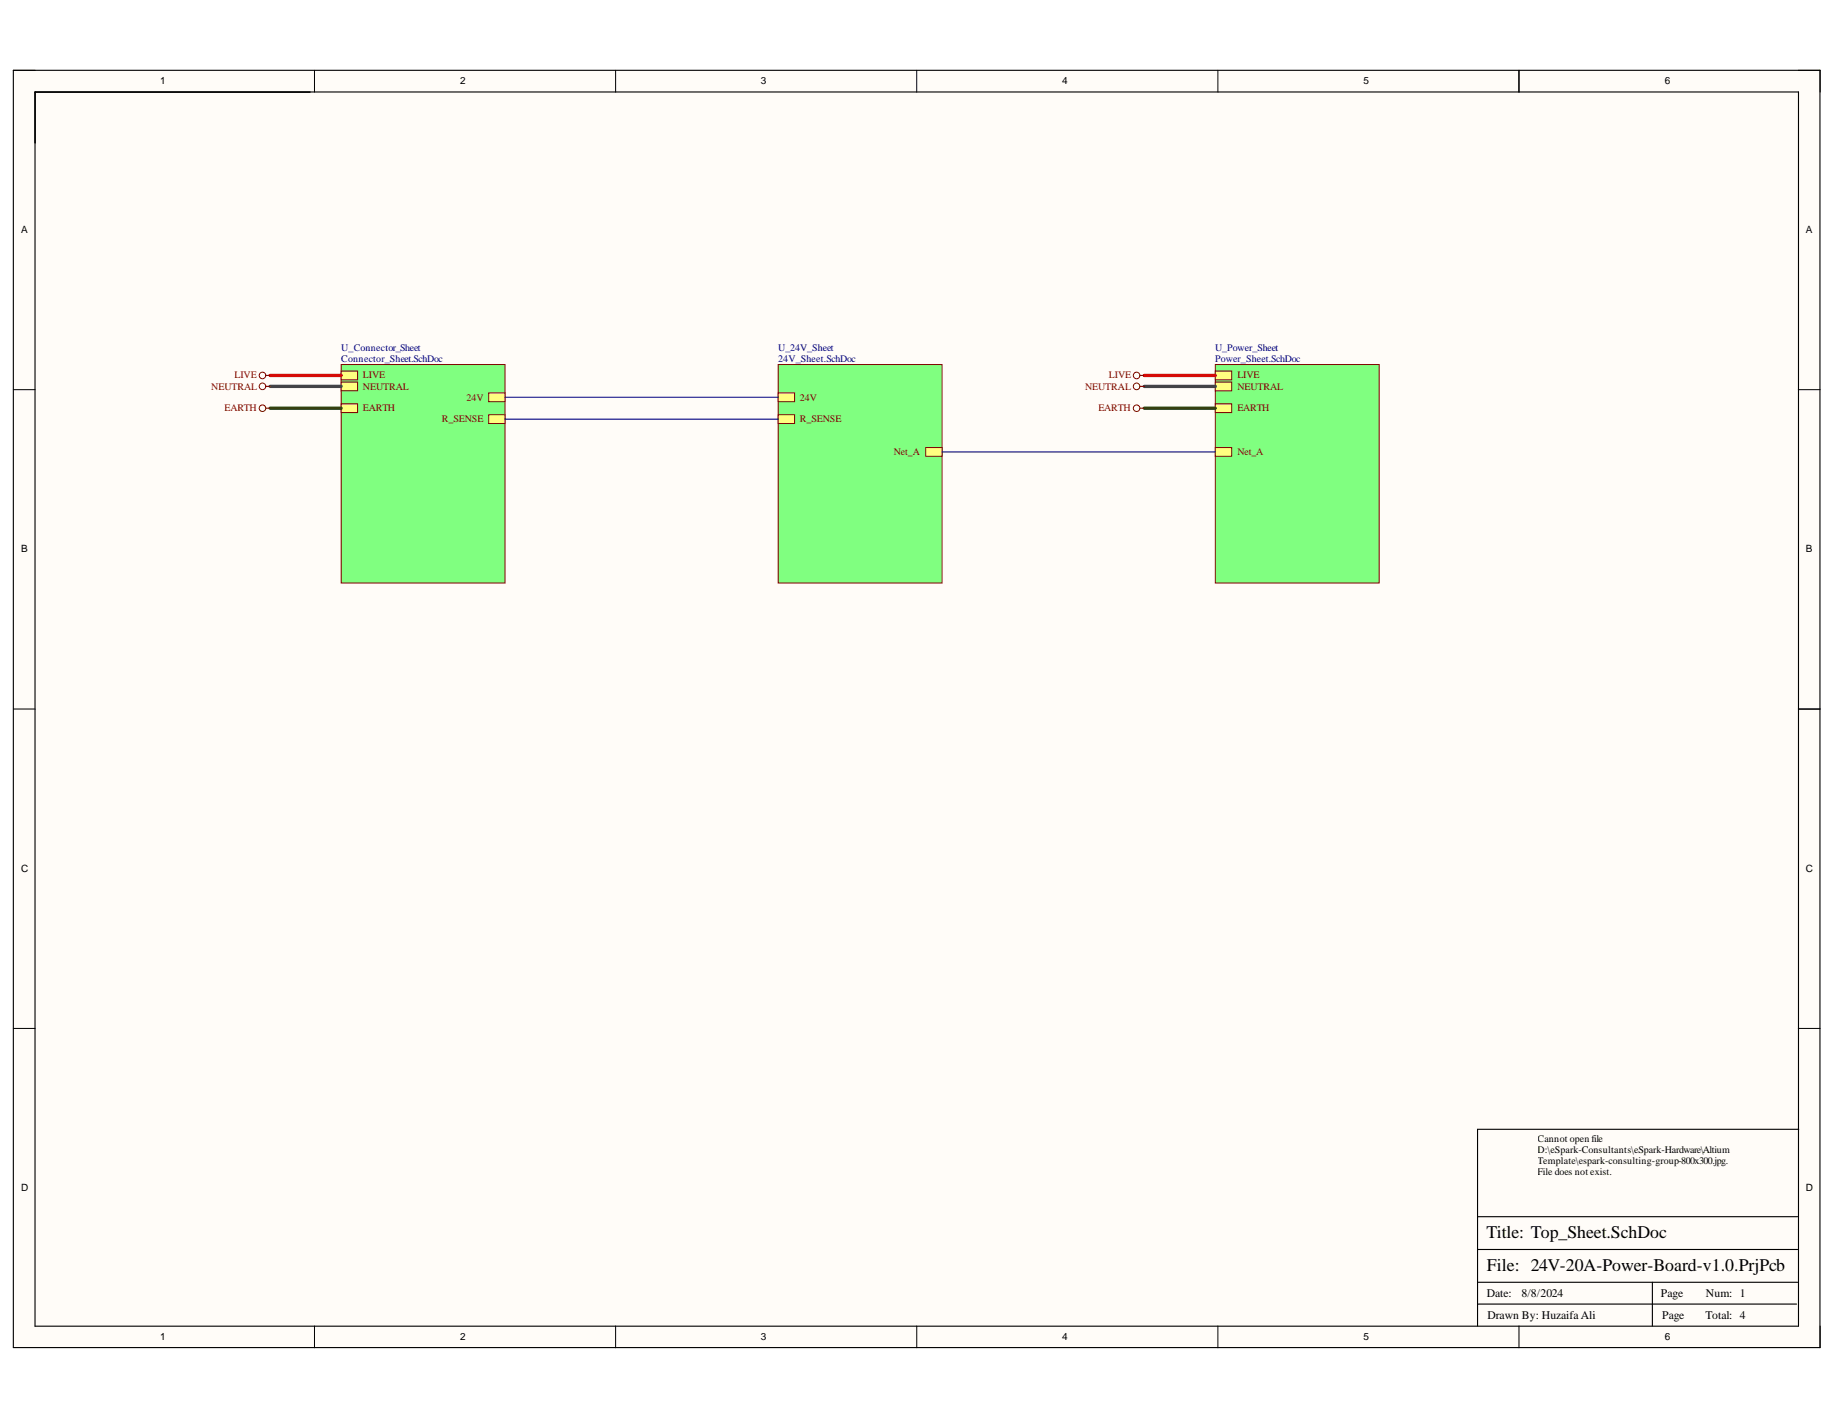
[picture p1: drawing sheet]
<svg xmlns="http://www.w3.org/2000/svg" width="279mm" height="216mm" viewBox="0 0 279 216" stroke-linecap="round" stroke-linejoin="round" font-family="sans-serif">
<g fill="#fffcf8">
<path d="M2 10.7h275v194.4h-275z" fill-rule="evenodd"/>
<path d="M5.4 14h268.3v187.7h-268.3z" fill-rule="evenodd"/>
</g>
<g fill="none" stroke="#000" stroke-width=".15">
<path d="M2 10.7h3.4M47.9 10.7v3.3M93.7 10.7v3.3M139.5 10.7v3.3M185.3 10.7v3.3M231.2 10.7v3.3M273.7 10.7h3.3v3.3M2 59.3h3.4M273.7 59.3h3.3M2 107.9h3.4M273.7 107.9h3.3M2 156.5h3.4"/>
<path d="M273.7 156.5h3.3M47.9 201.7v3.4M93.7 201.7v3.4M139.5 201.7v3.4M185.3 201.7v3.4M231.2 201.7v3.4M277 201.7v3.4"/>
</g>
<path d="M2 10.7h275v194.3h-275zM5.3 14h268.4v187.8h-268.4zM231.2 10.7v3.3M273.7 107.9h3.3M273.7 171.8h-48.8v29.9M224.9 198.4h48.5M224.9 195.1h48.7M224.9 190.1h48.7M224.9 185.1h48.7M251.5 195.1v6.6" fill="none" stroke="#000" stroke-width=".17"/>
<path d="M118.4 55.5h25v33.2h-25z" fill-rule="evenodd" fill="#80ff80"/>
<path d="M118.4 55.5h25v33.2h-25z" fill="none" stroke="#800000" stroke-width=".15"/>
<path d="M118.4 59.8h2.5v1.3h-2.5z" fill-rule="evenodd" fill="#ffff80"/>
<path d="M118.4 59.8h2.5v1.3h-2.5z" fill="none" stroke="#800000" stroke-width=".15"/>
<path d="M118.4 63.1h2.5v1.3h-2.5z" fill-rule="evenodd" fill="#ffff80"/>
<path d="M118.4 63.1h2.5v1.3h-2.5z" fill="none" stroke="#800000" stroke-width=".15"/>
<path d="M140.9 68.1h2.5v1.3h-2.5z" fill-rule="evenodd" fill="#ffff80"/>
<path d="M140.9 68.1h2.5v1.3h-2.5z" fill="none" stroke="#800000" stroke-width=".15"/>
<path d="M51.9 55.5h25v33.2h-25z" fill-rule="evenodd" fill="#80ff80"/>
<path d="M51.9 55.5h25v33.2h-25z" fill="none" stroke="#800000" stroke-width=".15"/>
<path d="M51.9 56.5h2.5v1.3h-2.5z" fill-rule="evenodd" fill="#ffff80"/>
<path d="M51.9 56.5h2.5v1.3h-2.5z" fill="none" stroke="#800000" stroke-width=".15"/>
<path d="M51.9 61.4h2.5v1.4h-2.5z" fill-rule="evenodd" fill="#ffff80"/>
<path d="M51.9 61.4h2.5v1.4h-2.5z" fill="none" stroke="#800000" stroke-width=".15"/>
<path d="M51.9 58.1h2.5v1.4h-2.5z" fill-rule="evenodd" fill="#ffff80"/>
<path d="M51.9 58.1h2.5v1.4h-2.5z" fill="none" stroke="#800000" stroke-width=".15"/>
<path d="M74.4 59.8h2.5v1.3h-2.5z" fill-rule="evenodd" fill="#ffff80"/>
<path d="M74.4 59.8h2.5v1.3h-2.5z" fill="none" stroke="#800000" stroke-width=".15"/>
<path d="M74.4 63.1h2.5v1.3h-2.5z" fill-rule="evenodd" fill="#ffff80"/>
<path d="M74.4 63.1h2.5v1.3h-2.5z" fill="none" stroke="#800000" stroke-width=".15"/>
<path d="M184.9 55.5h25v33.2h-25z" fill-rule="evenodd" fill="#80ff80"/>
<path d="M184.9 55.5h25v33.2h-25z" fill="none" stroke="#800000" stroke-width=".15"/>
<path d="M184.9 56.5h2.5v1.3h-2.5z" fill-rule="evenodd" fill="#ffff80"/>
<path d="M184.9 56.5h2.5v1.3h-2.5z" fill="none" stroke="#800000" stroke-width=".15"/>
<path d="M184.9 61.4h2.5v1.4h-2.5z" fill-rule="evenodd" fill="#ffff80"/>
<path d="M184.9 61.4h2.5v1.4h-2.5z" fill="none" stroke="#800000" stroke-width=".15"/>
<path d="M184.9 58.1h2.5v1.4h-2.5z" fill-rule="evenodd" fill="#ffff80"/>
<path d="M184.9 58.1h2.5v1.4h-2.5z" fill="none" stroke="#800000" stroke-width=".15"/>
<path d="M184.9 68.1h2.5v1.3h-2.5z" fill-rule="evenodd" fill="#ffff80"/>
<g fill="none" stroke="#800000" stroke-width=".15">
<path d="M184.9 68.1h2.5v1.3h-2.5z"/>
<circle cx="39.9" cy="58.8" r=".5"/>
<circle cx="39.9" cy="57.1" r=".5"/>
<circle cx="173" cy="58.8" r=".5"/>
<circle cx="173" cy="57.1" r=".5"/>
<circle cx="39.9" cy="62.1" r=".5"/>
<circle cx="173" cy="62.1" r=".5"/>
</g>
<path d="M76.9 60.4h41.5M76.9 63.8h41.5M143.4 68.8h41.5" fill="none" stroke="#000080" stroke-width=".17"/>
<path d="M41.1 57.1h10.8M174.1 57.1h10.8" fill="none" stroke="#f00" stroke-width=".51"/>
<path d="M41.1 58.8h10.8M174.1 58.8h10.8" fill="none" stroke="#434343" stroke-width=".51"/>
<path d="M40.4 57.1h.7M40.4 58.8h.7M173.5 57.1h.6M173.5 58.8h.6M40.4 62.1h.7M173.5 62.1h.6" fill="none" stroke="#800000" stroke-width=".17"/>
<path d="M41.1 62.1h10.8M174.1 62.1h10.8" fill="none" stroke="#274e13" stroke-width=".51"/>
<g font-size="2.7">
<text x="226.2" y="188.3">Title: Top_Sheet.SchDoc</text>
<text x="226.3" y="193.3">File: 24V-20A-Power-Board-v1.0.PrjPcb</text>
</g>
<g font-size="1.8">
<text x="226.3" y="197.4">Date:</text>
<text x="231.5" y="197.4">8/8/2024</text>
<text x="252.8" y="197.4">Page</text>
<text x="259.6" y="197.4">Num: 1</text>
<text x="226.4" y="200.7">Drawn By: Huzaifa Ali</text>
<text x="252.9" y="200.7">Page</text>
<text x="259.5" y="200.7">Total: 4</text>
</g>
<g font-size="1.5">
<text x="24.4" y="12.9">1</text>
<text x="70" y="12.9">2</text>
<text x="115.8" y="12.9">3</text>
<text x="161.7" y="12.9">4</text>
<text x="207.5" y="12.9">5</text>
<text x="253.3" y="12.9">6</text>
<text x="3.2" y="35.5">A</text>
<text x="274.8" y="35.5">A</text>
<text x="3.2" y="84.1">B</text>
<text x="274.8" y="84.1">B</text>
<text x="3.2" y="132.7">C</text>
<text x="274.8" y="132.7">C</text>
<text x="234" y="173.8">Cannot open file</text>
<text x="234" y="175.5">D:\eSpark-Consultants\eSpark-Hardware\Altium</text>
<text x="234" y="177.2">Template\espark-consulting-group-800x300.jpg.</text>
<text x="234" y="178.8">File does not exist.</text>
<text x="3.2" y="181.2">D</text>
<text x="274.8" y="181.2">D</text>
<text x="24.4" y="203.9">1</text>
<text x="70" y="203.9">2</text>
<text x="115.8" y="203.9">3</text>
<text x="161.7" y="203.9">4</text>
<text x="207.5" y="203.9">5</text>
<text x="253.3" y="203.9">6</text>
</g>
<g font-size="1.5" fill="#000080">
<text x="51.9" y="53.4">U_Connector_Sheet</text>
<text x="118.4" y="53.4">U_24V_Sheet</text>
<text x="184.9" y="53.4">U_Power_Sheet</text>
<text x="51.9" y="55.1">Connector_Sheet.SchDoc</text>
<text x="118.4" y="55.1">24V_Sheet.SchDoc</text>
<text x="184.9" y="55.1">Power_Sheet.SchDoc</text>
</g>
<g font-size="1.5" fill="#800000">
<text x="32.1" y="59.3">NEUTRAL</text>
<text x="35.7" y="57.6">LIVE</text>
<text x="55.2" y="57.6">LIVE</text>
<text x="55.2" y="59.3">NEUTRAL</text>
<text x="165.1" y="59.3">NEUTRAL</text>
<text x="168.8" y="57.6">LIVE</text>
<text x="188.3" y="57.6">LIVE</text>
<text x="188.3" y="59.3">NEUTRAL</text>
<text x="34.2" y="62.6">EARTH</text>
<text x="55.2" y="62.6">EARTH</text>
<text x="67.2" y="64.3">R_SENSE</text>
<text x="71" y="61">24V</text>
<text x="121.7" y="61">24V</text>
<text x="121.7" y="64.3">R_SENSE</text>
<text x="167.2" y="62.6">EARTH</text>
<text x="188.3" y="62.6">EARTH</text>
<text x="136" y="69.3">Net_A</text>
<text x="188.3" y="69.3">Net_A</text>
</g>
</svg>
